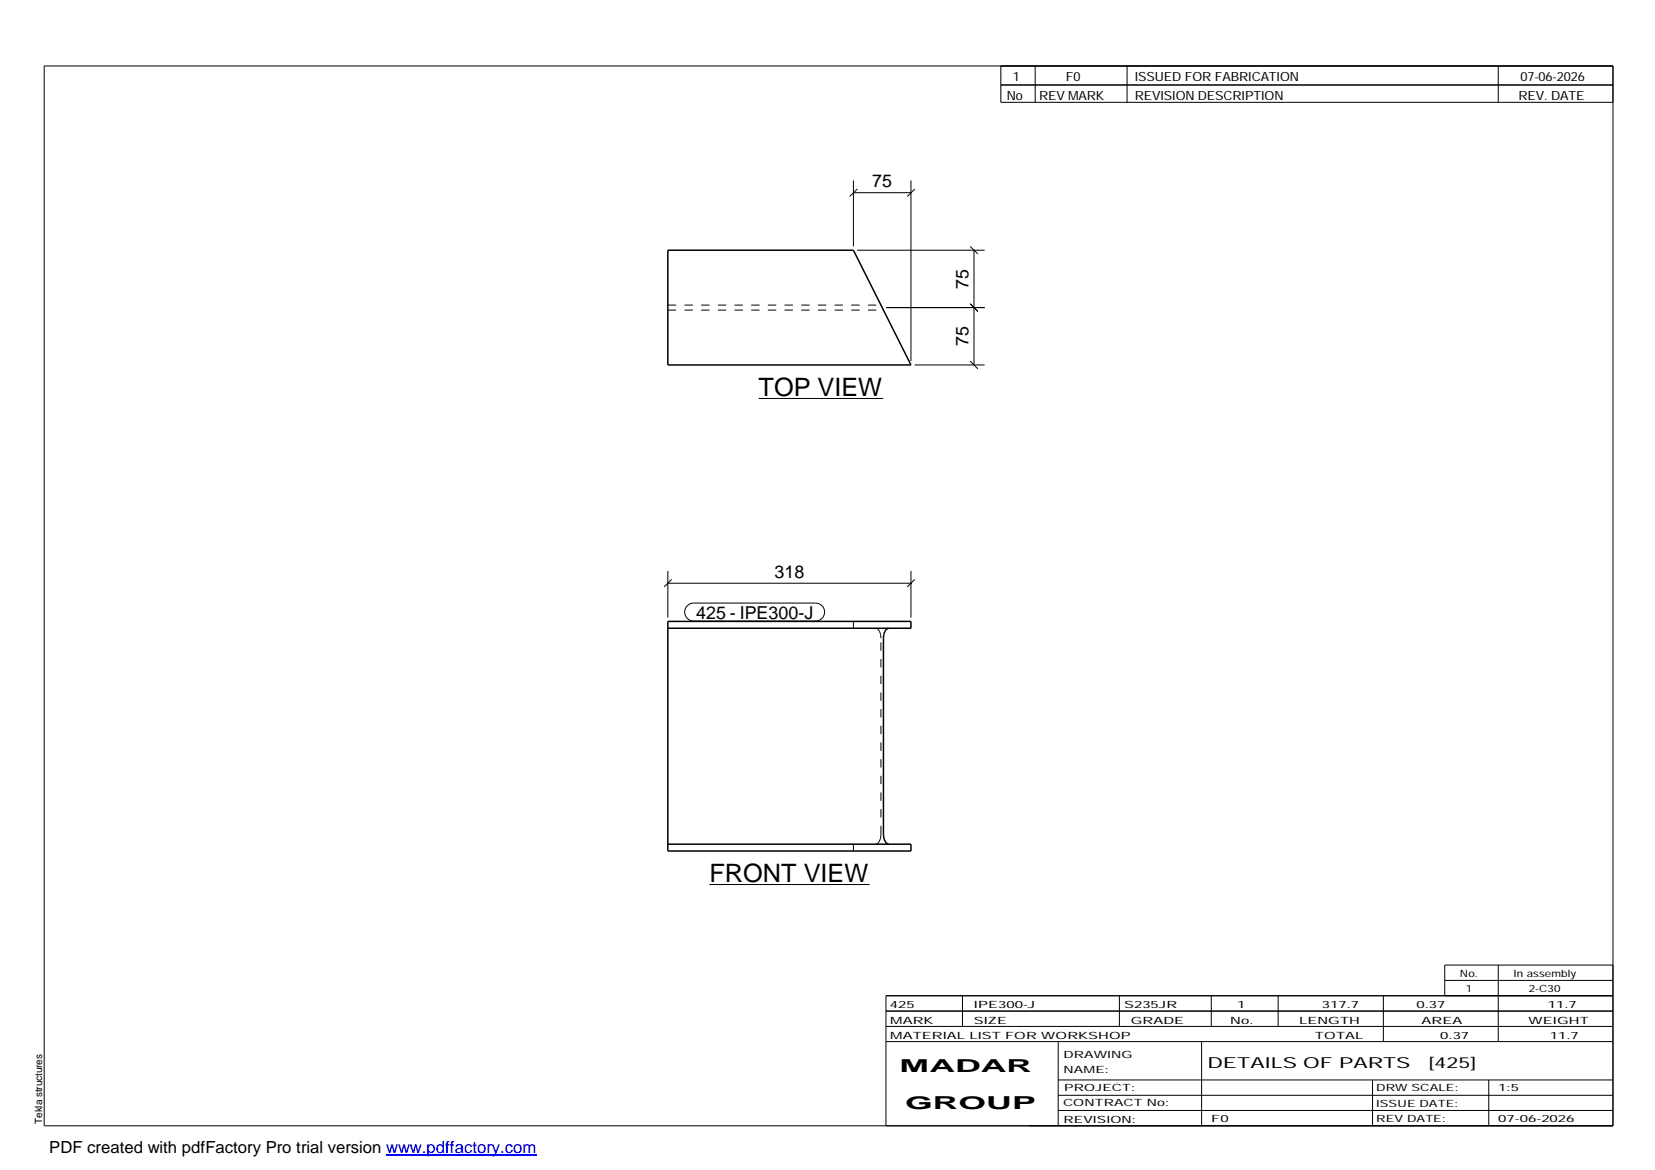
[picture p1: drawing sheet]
<svg xmlns="http://www.w3.org/2000/svg" width="420mm" height="297mm" viewBox="0 0 420 297" stroke-linecap="round" stroke-linejoin="round" font-family="sans-serif">
<path d="M169.5 63.5h47.2l14.6 29.2h-61.8zM169.5 159.5h61.8v-1.7h-61.8v58.3h61.8v-1.8h-61.8M225.6 159.5a2.34 2.34 0 0 0-1.3 2.5v49.8a2.34 2.34 0 0 0 1.3 2.5" fill="none" stroke="#000" stroke-width=".38"/>
<g fill="none" stroke="#000" stroke-width=".25" stroke-dasharray="2.1 2.1" stroke-linecap="butt">
<path d="M169.5 77.5h54.1M169.5 78.7h54.8M216.7 159.5v-1.7M222.9 159.7l-.5-.2M223.3 160.3l-.4-.6M223.6 161.1l-.3-.8M223.6 162v-.9M169.5 214.3v-.2M216.7 216.1v-1.8M222.4 214.3l.5-.2M222.9 214.1l.4-.5M223.3 213.6l.3-.8"/>
<path d="M223.6 212.8v-1M223.6 211.8v-49.8"/>
</g>
<g fill="none" stroke="#000" stroke-width=".25">
<path d="M11.2 16.7h398.3v269.1h-398.3zM254.1 16.7v9.3h155.4M262.8 16.7v9.3M286.1 16.7v9.3M380.4 16.7v9.3M254.1 21.6h155.4M216.7 48.9h14.6M216.7 45.8v16.8M217.6 48l-1.9 1.9M231.3 45.8v45.9M232.2 48l-1.9 1.9M217.6 63.5h32.4"/>
<path d="M225 78.1h25M246.3 77.1l1.9 2M246.3 62.6l1.9 1.9M247.3 63.5v29.2M232.2 92.7h17.8M246.3 91.7l1.9 1.9M192.6 101.2h31.6M169.5 148.1h61.8M169.5 144.9v11.9M170.5 147.1l-1.9 1.9M174.5 153.8l.7-.5 .9-.2h31a2.29 2.29 0 0 1 2.2 2.3 2.29 2.29 0 0 1-2.2 2.3h-31a2.28 2.28 0 0 1-2.1-1.4 2.28 2.28 0 0 1 .5-2.5zM231.3 144.9v11.9"/>
<path d="M232.2 147.1l-1.9 1.9M180.1 224.6h40.7M224.9 256.7h184.6M244.3 252.8v7.8M284.2 252.8v7.8M307.5 252.8v7.8M324.5 252.8v7.8M351.2 252.8v11.6M366.8 248.9h42.7M380.4 245v19.4M409.5 245h-42.7v7.8M409.5 252.8h-184.6v33"/>
<path d="M224.9 264.4h184.6M224.9 260.6h184.6M268.6 264.4v21.4M268.6 274.2h140.9M268.6 278.1h140.9M305.1 264.4v21.4M348.4 274.2v11.6M378 274.2v11.6M268.6 281.9h140.9"/>
</g>
<path d="M98 293.3h38.2" fill="none" stroke="#00f" stroke-width=".3"/>
<g font-size="6.4">
<text x="192.6" y="100.4">TOP VIEW</text>
<text x="180.1" y="223.8">FRONT VIEW</text>
</g>
<g font-size="4.5">
<text x="221.4" y="47.5">75</text>
<text x="245.9" y="73.3" transform="rotate(-90 245.9 73.3)">75</text>
<text x="245.9" y="87.9" transform="rotate(-90 245.9 87.9)">75</text>
<text x="196.6" y="146.6">318</text>
<text x="176.7" y="157.1">425 - IPE300-J</text>
<text x="228.4" y="272.3">MADAR</text>
<text x="229.8" y="281.6">GROUP</text>
</g>
<text font-size="4.2" x="12.5" y="292.7">PDF created with pdfFactory Pro trial version www.pdffactory.com</text>
<g font-size="3.9">
<text x="306.5" y="271.3">DETAILS OF PARTS</text>
<text x="362.7" y="271.3">[425]</text>
</g>
<g font-size="3.2">
<text x="257.1" y="20.5">1</text>
<text x="270.6" y="20.5">F0</text>
<text x="288.1" y="20.5">ISSUED FOR FABRICATION</text>
<text x="386" y="20.5">07-06-2026</text>
<text x="255.6" y="25.5">No</text>
<text x="263.8" y="25.5">REV MARK</text>
<text x="288.1" y="25.5">REVISION DESCRIPTION</text>
<text x="385.5" y="25.5">REV. DATE</text>
</g>
<g font-size="2.5">
<text x="370.6" y="247.9">No.</text>
<text x="372.1" y="251.8">1</text>
<text x="384.3" y="247.9">In assembly</text>
<text x="388.1" y="251.8">2-C30</text>
<text x="225.9" y="255.9">425</text>
<text x="247.3" y="255.9">IPE300-J</text>
<text x="285.4" y="255.9">S235JR</text>
<text x="314.1" y="255.9">1</text>
<text x="335.6" y="255.9">317.7</text>
<text x="359.6" y="255.9">0.37</text>
<text x="392.9" y="255.9">11.7</text>
<text x="226" y="263.7">MATERIAL LIST FOR WORKSHOP</text>
<text x="226" y="259.9">MARK</text>
<text x="247.2" y="259.9">SIZE</text>
<text x="287.1" y="259.9">GRADE</text>
<text x="312.3" y="259.9">No.</text>
<text x="329.8" y="259.9">LENGTH</text>
<text x="333.8" y="263.7">TOTAL</text>
<text x="360.9" y="259.9">AREA</text>
<text x="365.6" y="263.7">0.37</text>
<text x="388.1" y="259.9">WEIGHT</text>
<text x="393.4" y="263.7">11.7</text>
<text x="270" y="268.5">DRAWING</text>
<text x="270" y="272.5">NAME:</text>
<text x="269.9" y="280.9">CONTRACT No:</text>
<text x="270.2" y="277">PROJECT:</text>
<text x="349.4" y="277.1">DRW SCALE:</text>
<text x="349.4" y="281">ISSUE DATE:</text>
<text x="380.4" y="277.1">1:5</text>
<text x="10.7" y="285.4" transform="rotate(-90 10.7 285.4)">Tekla structures</text>
<text x="270" y="285">REVISION:</text>
<text x="307.5" y="284.8">F0</text>
<text x="349.4" y="284.8">REV DATE:</text>
<text x="380.4" y="284.8">07-06-2026</text>
</g>
</svg>
